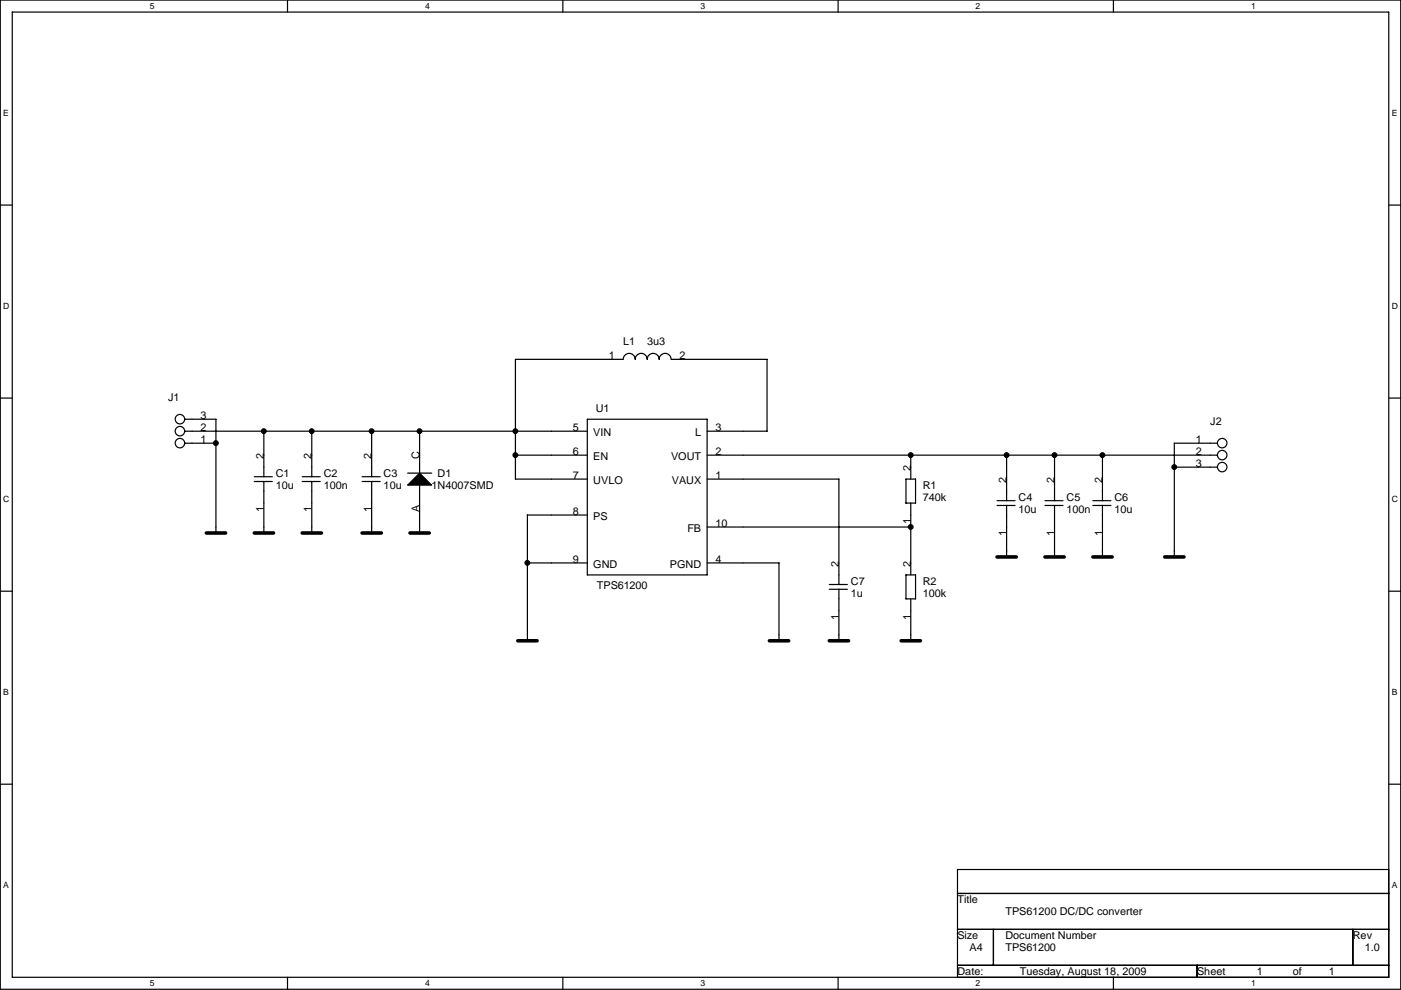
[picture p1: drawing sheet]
<svg xmlns="http://www.w3.org/2000/svg" width="297mm" height="210mm" viewBox="0 0 297 210" stroke-linecap="round" stroke-linejoin="round" font-family="sans-serif">
<path d="M.1 0h296.9v209.8h-296.9zM2.6 2.6h291.8v204.7h-291.8z" fill="none" stroke="#000" stroke-width=".25"/>
<g fill="#fff">
<path d="M31.8 .3h1v2h-1z"/>
<path d="M31.8 207.5h1v2.1h-1z"/>
</g>
<path d="M61 0v2.6M61 207.3v2.5" fill="none" stroke="#000" stroke-width=".25"/>
<g fill="#fff">
<path d="M90.1 .3h1v2h-1z"/>
<path d="M90.1 207.5h1v2.1h-1z"/>
</g>
<path d="M119.3 0v2.6M119.3 207.3v2.5" fill="none" stroke="#000" stroke-width=".25"/>
<g fill="#fff">
<path d="M148.5 .3h1v2h-1z"/>
<path d="M148.5 207.5h1v2.1h-1z"/>
</g>
<path d="M177.7 0v2.6M177.7 207.3v2.5" fill="none" stroke="#000" stroke-width=".25"/>
<g fill="#fff">
<path d="M206.9 .3h1v2h-1z"/>
<path d="M206.9 207.5h1v2.1h-1z"/>
</g>
<path d="M236.1 0v2.6M236.1 207.3v2.5" fill="none" stroke="#000" stroke-width=".25"/>
<g fill="#fff">
<path d="M265.2 .3h1v2h-1z"/>
<path d="M265.2 207.5h1v2.1h-1z"/>
<path d="M.7 23h1.2v2.1h-1.2z"/>
<path d="M295.1 23h1.2v2.1h-1.2z"/>
<path d="M.7 64h1.3v2h-1.3z"/>
<path d="M295.1 64h1.3v2h-1.3z"/>
</g>
<path d="M.1 43.5h2.5M294.4 43.5h2.6" fill="none" stroke="#000" stroke-width=".25"/>
<g fill="#fff">
<path d="M.7 104.9h1.3v2h-1.3z"/>
<path d="M295.1 104.9h1.3v2h-1.3z"/>
</g>
<path d="M.1 84.4h2.5M294.4 84.4h2.6" fill="none" stroke="#000" stroke-width=".25"/>
<g fill="#fff">
<path d="M.7 145.9h1.2v2h-1.2z"/>
<path d="M295.1 145.9h1.2v2h-1.2z"/>
</g>
<path d="M.1 125.4h2.5M294.4 125.4h2.6" fill="none" stroke="#000" stroke-width=".25"/>
<g fill="#fff">
<path d="M.7 186.8h1.2v2h-1.2z"/>
<path d="M295.1 186.8h1.2v2h-1.2z"/>
</g>
<g fill="none" stroke="#000" stroke-width=".25">
<path d="M39.2 88.9h6.6v24.2M39.2 94h6.6M39.2 91.5h85.3M55.9 91.5v9.6M66.1 91.5v9.6M78.8 91.5v9.6M89 91.5v8.9M109.3 96.5h15.2M124.5 88.9h25.4v33h-25.4zM149.9 91.5h12.7v-15.3h-20.3a1.27 1.27 0 0 0-1.3-1.2 1.27 1.27 0 0 0-1.2 1.2 1.27 1.27 0 0 0-1.3-1.2 1.27 1.27 0 0 0-1.3 1.2 1.27 1.27 0 0 0-1.2-1.2 1.27 1.27 0 0 0-1.3 1.2 1.27 1.27 0 0 0-1.3-1.2 1.27 1.27 0 0 0-1.3 1.2h-22.8v25.4M149.9 96.5h108.2M193.1 96.5v5.1"/>
<path d="M213.4 96.5v9.7M223.6 96.5v9.7M233.7 96.5v9.7M249 99.1h9.1M258.1 94h-9.1v24.2M53.9 102.1h3.8M53.9 101.1h3.8M55.9 102.1v11M64.1 102.1h3.8M64.1 101.1h3.8M66.1 102.1v11M76.8 102.1h3.8"/>
<path d="M76.8 101.1h3.8M78.8 102.1v11M86.4 100.4h5.1M89 102.9v10.2M109.3 101.6h15.2M111.8 109.2h12.7M111.8 109.2v26.7M111.8 119.4h12.7M149.9 119.4h15.3v16.5M149.9 101.6h28v22.4M149.9 111.8h43.2M192.1 101.6h2v5.1h-2"/>
<path d="M192.1 101.6v5.1M193.1 106.7v15.2M211.4 107.2h3.8M211.4 106.2h3.8M213.4 107.2v11M221.5 107.2h3.9M221.5 106.2h3.9M223.6 107.2v11M231.7 107.2h3.8M231.7 106.2h3.8M233.7 107.2v11M175.8 125h3.9"/>
<path d="M175.8 124h3.9M177.9 125v10.9M192.1 121.9h2M192.1 121.9v5.1M193.1 127v8.9M194.1 121.9v5.1h-2M.1 166.3h2.5M294.4 166.3h2.6M203 184.4h91.4v22.9h-91.4zM203 189.5h91.4M203 197.1h91.4M210.6 197.1v7.6"/>
<path d="M286.8 197.1v7.6M203 204.7h91.4M253.8 204.7v2.6"/>
<circle cx="38.1" cy="94" r="1.01"/>
<circle cx="38.1" cy="88.9" r="1.01"/>
<circle cx="38.1" cy="91.4" r="1.01"/>
<circle cx="259.1" cy="96.5" r="1.01"/>
<circle cx="259.1" cy="94" r="1.01"/>
<circle cx="259.1" cy="99.1" r="1.01"/>
</g>
<g fill="none" stroke="#000" stroke-width=".76">
<path d="M43.7 113.1h4.1M53.9 113.1h4.1M64.1 113.1h4.1M76.8 113.1h4.1M86.9 113.1h4.1M211.4 118.1h4.1M221.5 118.1h4.1M231.7 118.1h4.1M246.9 118.1h4.1M109.8 135.9h4.1M163.1 135.9h4.1M175.8 135.9h4.1"/>
<path d="M191.1 135.9h4.1"/>
</g>
<g fill="#000" stroke="#000" stroke-width=".25">
<path d="M86.4 102.9l2.6-2.5 2.5 2.5z" fill-rule="evenodd"/>
<circle cx="45.8" cy="94" r=".5"/>
<circle cx="55.9" cy="91.4" r=".5"/>
<circle cx="66.1" cy="91.4" r=".5"/>
<circle cx="78.8" cy="91.4" r=".5"/>
<circle cx="88.9" cy="91.4" r=".5"/>
<circle cx="109.3" cy="96.5" r=".5"/>
<circle cx="109.3" cy="91.4" r=".5"/>
<circle cx="193.1" cy="96.5" r=".5"/>
<circle cx="213.4" cy="96.5" r=".5"/>
<circle cx="223.6" cy="96.5" r=".5"/>
<circle cx="233.7" cy="96.5" r=".5"/>
<circle cx="249" cy="99.1" r=".5"/>
<circle cx="111.8" cy="119.4" r=".5"/>
<circle cx="193.1" cy="111.8" r=".5"/>
</g>
<g font-size="2.3">
<text x="129.1" y="76.2">1</text>
<text x="132.1" y="73.2">L1</text>
<text x="137.2" y="73.2">3u3</text>
<text x="144.1" y="76.2">2</text>
<text x="35.6" y="85.1">J1</text>
<text x="42.5" y="88.9">3</text>
<text x="126.3" y="87.4">U1</text>
<text x="42.5" y="94">1</text>
<text x="42.5" y="91.4">2</text>
<text x="121.5" y="91.4">5</text>
<text x="125.8" y="92.5">VIN</text>
<text x="147.4" y="92.5">L</text>
<text x="151.7" y="91.4">3</text>
<text x="253.6" y="94">1</text>
<text x="256.6" y="90.2">J2</text>
<text x="55.9" y="97.3" transform="rotate(-90 55.9 97.3)">2</text>
<text x="58.5" y="101.1">C1</text>
<text x="66.1" y="97.3" transform="rotate(-90 66.1 97.3)">2</text>
<text x="68.6" y="101.1">C2</text>
<text x="78.8" y="97.3" transform="rotate(-90 78.8 97.3)">2</text>
<text x="81.3" y="101.1">C3</text>
<text x="88.9" y="97.3" transform="rotate(-90 88.9 97.3)">C</text>
<text x="92.8" y="101.1">D1</text>
<text x="121.5" y="96.5">6</text>
<text x="121.5" y="101.6">7</text>
<text x="125.8" y="97.6">EN</text>
<text x="142.3" y="97.6">VOUT</text>
<text x="151.7" y="96.5">2</text>
<text x="151.7" y="101.6">1</text>
<text x="193.1" y="99.8" transform="rotate(-90 193.1 99.8)">2</text>
<text x="253.6" y="96.5">2</text>
<text x="253.6" y="99.1">3</text>
<text x="58.5" y="103.7">10u</text>
<text x="68.6" y="103.7">100n</text>
<text x="81.3" y="103.7">10u</text>
<text x="91.5" y="103.7">1N4007SMD</text>
<text x="125.8" y="102.7">UVLO</text>
<text x="142.4" y="102.7">VAUX</text>
<text x="195.6" y="103.7">R1</text>
<text x="195.6" y="106.2">740k</text>
<text x="213.4" y="102.4" transform="rotate(-90 213.4 102.4)">2</text>
<text x="216" y="106.2">C4</text>
<text x="223.6" y="102.4" transform="rotate(-90 223.6 102.4)">2</text>
<text x="226.1" y="106.2">C5</text>
<text x="233.7" y="102.4" transform="rotate(-90 233.7 102.4)">2</text>
<text x="236.3" y="106.2">C6</text>
<text x="55.9" y="108.6" transform="rotate(-90 55.9 108.6)">1</text>
<text x="66.1" y="108.6" transform="rotate(-90 66.1 108.6)">1</text>
<text x="78.8" y="108.6" transform="rotate(-90 78.8 108.6)">1</text>
<text x="88.9" y="108.6" transform="rotate(-90 88.9 108.6)">A</text>
<text x="121.5" y="109.2">8</text>
<text x="125.8" y="110.3">PS</text>
<text x="145.7" y="112.8">FB</text>
<text x="151.7" y="111.8">10</text>
<text x="193.1" y="111.1" transform="rotate(-90 193.1 111.1)">1</text>
<text x="213.4" y="113.7" transform="rotate(-90 213.4 113.7)">1</text>
<text x="216" y="108.8">10u</text>
<text x="223.6" y="113.7" transform="rotate(-90 223.6 113.7)">1</text>
<text x="226.1" y="108.8">100n</text>
<text x="233.7" y="113.7" transform="rotate(-90 233.7 113.7)">1</text>
<text x="236.3" y="108.8">10u</text>
<text x="121.5" y="119.4">9</text>
<text x="151.7" y="119.4">4</text>
<text x="125.8" y="120.4">GND</text>
<text x="126.6" y="125">TPS61200</text>
<text x="142" y="120.4">PGND</text>
<text x="177.8" y="120.2" transform="rotate(-90 177.8 120.2)">2</text>
<text x="180.4" y="124">C7</text>
<text x="193.1" y="120.2" transform="rotate(-90 193.1 120.2)">2</text>
<text x="195.6" y="124">R2</text>
<text x="177.8" y="131.4" transform="rotate(-90 177.8 131.4)">1</text>
<text x="180.4" y="126.5">1u</text>
<text x="193.1" y="131.4" transform="rotate(-90 193.1 131.4)">1</text>
<text x="195.6" y="126.5">100k</text>
<text x="203" y="191.6">Title</text>
<text x="213.2" y="194.1">TPS61200 DC/DC converter</text>
<text x="203" y="199.2">Size</text>
<text x="205.5" y="201.7">A4</text>
<text x="213.2" y="199.2">Document Number</text>
<text x="213.2" y="201.7">TPS61200</text>
<text x="286.8" y="199.2">Rev</text>
<text x="289.4" y="201.7">1.0</text>
<text x="203" y="206.8">Date:</text>
<text x="216.2" y="206.8">Tuesday, August 18, 2009</text>
<text x="253.8" y="206.8">Sheet</text>
<text x="266.5" y="206.8">1</text>
<text x="274.1" y="206.8">of</text>
<text x="281.7" y="206.8">1</text>
</g>
<g font-size="1.8">
<text x="31.8" y="1.9">5</text>
<text x="90.1" y="1.9">4</text>
<text x="148.5" y="1.9">3</text>
<text x="206.9" y="1.9">2</text>
<text x="265.2" y="1.9">1</text>
<text x=".7" y="24.7">E</text>
<text x="295.1" y="24.7">E</text>
<text x=".7" y="65.6">D</text>
<text x="295.1" y="65.6">D</text>
<text x=".7" y="106.5">C</text>
<text x="295.1" y="106.5">C</text>
<text x=".7" y="147.5">B</text>
<text x="295.1" y="147.5">B</text>
<text x=".7" y="188.4">A</text>
<text x="295.1" y="188.4">A</text>
<text x="31.8" y="209.2">5</text>
<text x="90.1" y="209.2">4</text>
<text x="148.5" y="209.2">3</text>
<text x="206.9" y="209.2">2</text>
<text x="265.2" y="209.2">1</text>
</g>
</svg>
